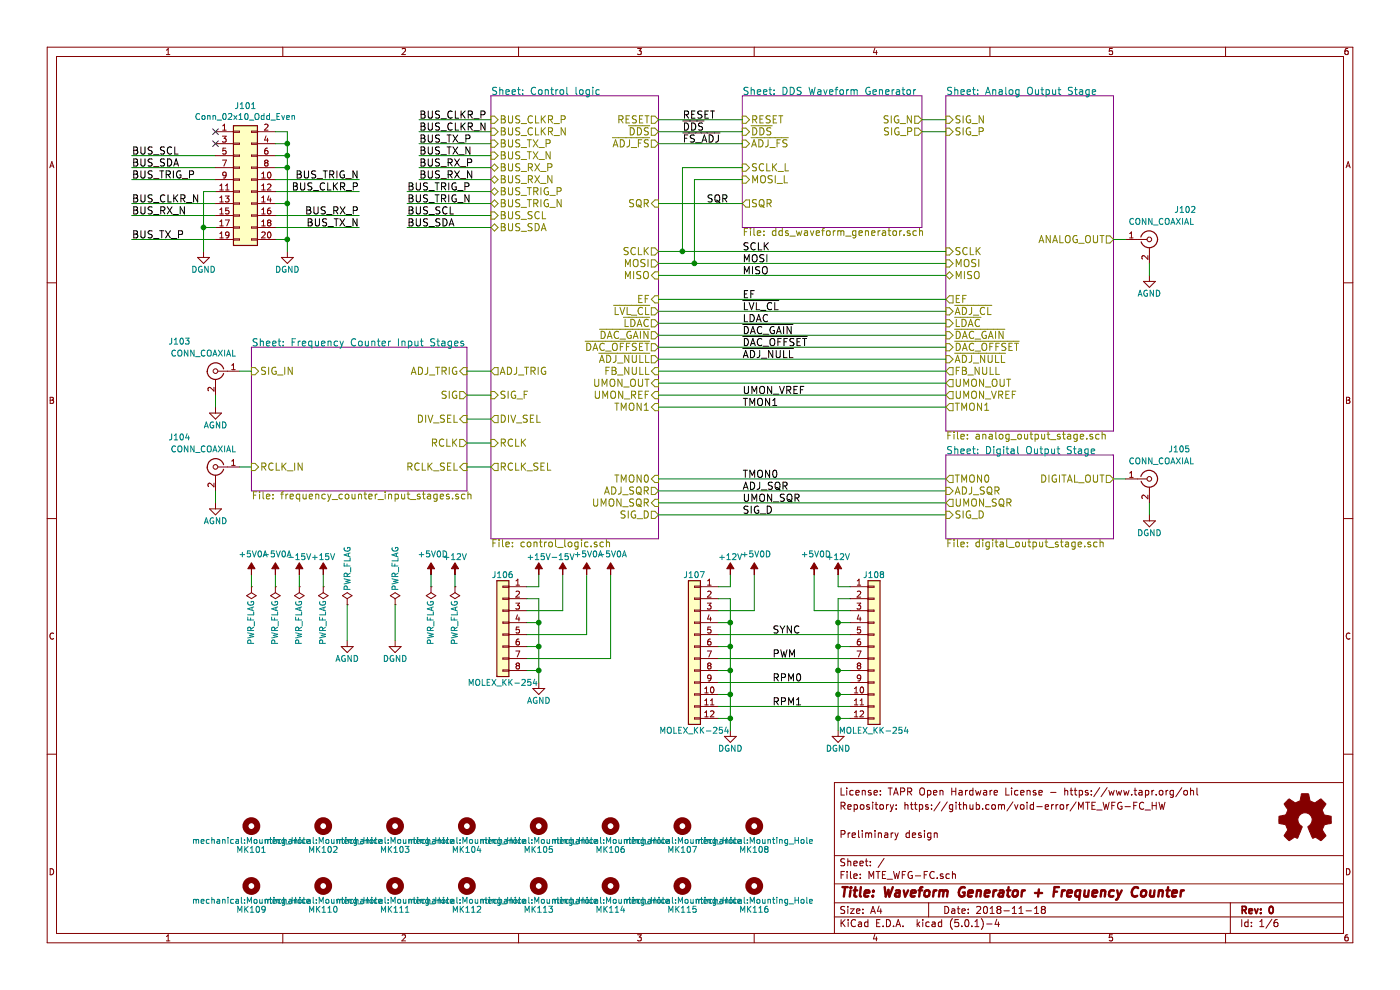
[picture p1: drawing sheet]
EESchema Schematic File Version 4
LIBS:waveform_generator_frequency_counter
LIBS:Connector
LIBS:audio
LIBS:battery_management
LIBS:device
LIBS:diode
LIBS:graphic
LIBS:interface
LIBS:mechanical
LIBS:power
LIBS:Power_Management
LIBS:pspice
LIBS:triac_thyristor
LIBS:video
LIBS:MTE_WFG-FC-cache
EELAYER 26 0
EELAYER END
$Descr A4 11693 8268
encoding utf-8
Sheet 1 6
Title "Waveform Generator + Frequency Counter"
Date "2018-11-18"
Rev "0"
Comp ""
Comment1 "Preliminary design"
Comment2 ""
Comment3 "Repository: https://github.com/void-error/MTE_WFG-FC_HW"
Comment4 "License: TAPR Open Hardware License - https://www.tapr.org/ohl"
$EndDescr
$Comp
L power:GND #PWR0101
U 1 1
P 1700 2100
F 0 "#PWR0101" H 1700 1850 50  0001 C CNN
F 1 "DGND" H 1700 1950 50  0000 C CNN
F 2 "" H 1700 2100 50  0001 C CNN
F 3 "" H 1700 2100 50  0001 C CNN
	1    1700 2100
	1    0    0    -1  
$EndComp
$Comp
L Connector:Conn_Coaxial J104
U 1 1
P 1800 3900
F 0 "J104" H 2100 4150 50  0000 C CNN
F 1 "CONN_COAXIAL" H 1900 4050 50  0000 C CNN
F 2 "MTE:TE_1-1337541-0" H 1800 3900 50  0001 C CNN
F 3 "" H 1800 3900 50  0001 C CNN
	1    1800 3900
	-1   0    0    -1  
$EndComp
$Comp
L power:GNDA #PWR0105
U 1 1
P 1800 4200
F 0 "#PWR0105" H 1800 3950 50  0001 C CNN
F 1 "AGND" H 1800 4050 50  0000 C CNN
F 2 "" H 1800 4200 50  0001 C CNN
F 3 "" H 1800 4200 50  0001 C CNN
	1    1800 4200
	1    0    0    -1  
$EndComp
$Sheet
S 2100 2900 1800 1200
U 59B34D7E
F0 "Frequency Counter Input Stages" 60
F1 "frequency_counter_input_stages.sch" 60
F2 "SIG" O R 3900 3300 60 
F3 "DIV_SEL" I R 3900 3500 60 
F4 "SIG_IN" I L 2100 3100 60 
F5 "RCLK_SEL" I R 3900 3900 60 
F6 "RCLK" O R 3900 3700 60 
F7 "ADJ_TRIG" I R 3900 3100 60 
F8 "RCLK_IN" I L 2100 3900 60 
$EndSheet
$Comp
L Connector:Conn_Coaxial J105
U 1 1
P 9600 4000
F 0 "J105" H 9850 4250 50  0000 C CNN
F 1 "CONN_COAXIAL" H 9700 4150 50  0000 C CNN
F 2 "MTE:TE_1-1337541-0" H 9600 4000 50  0001 C CNN
F 3 "" H 9600 4000 50  0001 C CNN
	1    9600 4000
	1    0    0    -1  
$EndComp
$Sheet
S 6200 800  1500 1100
U 59C350B6
F0 "DDS Waveform Generator" 60
F1 "dds_waveform_generator.sch" 60
F2 "SIG_N" O R 7700 1000 60 
F3 "SIG_P" O R 7700 1100 60 
F4 "SQR" O L 6200 1700 60 
F5 "~DDS~" I L 6200 1100 60 
F6 "SCLK_L" I L 6200 1400 60 
F7 "MOSI_L" I L 6200 1500 60 
F8 "RESET" I L 6200 1000 60 
F9 "~ADJ_FS~" I L 6200 1200 60 
$EndSheet
$Sheet
S 7900 800  1400 2800
U 59C3F207
F0 "Analog Output Stage" 60
F1 "analog_output_stage.sch" 60
F2 "SIG_P" I L 7900 1100 60 
F3 "SIG_N" I L 7900 1000 60 
F4 "~DAC_OFFSET~" I L 7900 2900 60 
F5 "~DAC_GAIN~" I L 7900 2800 60 
F6 "EF" O L 7900 2500 60 
F7 "ANALOG_OUT" O R 9300 2000 60 
F8 "TMON1" O L 7900 3400 60 
F9 "~LDAC~" I L 7900 2700 60 
F10 "SCLK" I L 7900 2100 60 
F11 "MOSI" I L 7900 2200 60 
F12 "MISO" T L 7900 2300 60 
F13 "~ADJ_CL~" I L 7900 2600 60 
F14 "UMON_OUT" O L 7900 3200 60 
F15 "~ADJ_NULL~" I L 7900 3000 60 
F16 "FB_NULL" O L 7900 3100 60 
F17 "UMON_VREF" O L 7900 3300 60 
$EndSheet
$Comp
L power:GNDA #PWR0103
U 1 1
P 9600 2300
F 0 "#PWR0103" H 9600 2050 50  0001 C CNN
F 1 "AGND" H 9600 2150 50  0000 C CNN
F 2 "" H 9600 2300 50  0001 C CNN
F 3 "" H 9600 2300 50  0001 C CNN
	1    9600 2300
	-1   0    0    -1  
$EndComp
$Comp
L Connector:Conn_Coaxial J102
U 1 1
P 9600 2000
F 0 "J102" H 9900 2250 50  0000 C CNN
F 1 "CONN_COAXIAL" H 9700 2150 50  0000 C CNN
F 2 "MTE:TE_1-1337541-0" H 9600 2000 50  0001 C CNN
F 3 "" H 9600 2000 50  0001 C CNN
	1    9600 2000
	1    0    0    -1  
$EndComp
$Comp
L Connector:Conn_Coaxial J103
U 1 1
P 1800 3100
F 0 "J103" H 2100 3350 50  0000 C CNN
F 1 "CONN_COAXIAL" H 1900 3250 50  0000 C CNN
F 2 "MTE:TE_1-1337541-0" H 1800 3100 50  0001 C CNN
F 3 "" H 1800 3100 50  0001 C CNN
	1    1800 3100
	-1   0    0    -1  
$EndComp
$Comp
L power:GNDA #PWR0104
U 1 1
P 1800 3400
F 0 "#PWR0104" H 1800 3150 50  0001 C CNN
F 1 "AGND" H 1800 3250 50  0000 C CNN
F 2 "" H 1800 3400 50  0001 C CNN
F 3 "" H 1800 3400 50  0001 C CNN
	1    1800 3400
	1    0    0    -1  
$EndComp
Text Label 6200 2300 0    60   ~ 0
MISO
Text Label 6200 2100 0    60   ~ 0
SCLK
Text Label 6200 2200 0    60   ~ 0
MOSI
Text Label 1100 1700 0    60   ~ 0
BUS_CLKR_N
Text Label 1100 1400 0    60   ~ 0
BUS_SDA
Text Label 1100 1300 0    60   ~ 0
BUS_SCL
Text Label 3000 1900 2    60   ~ 0
BUS_TX_N
Text Label 1100 2000 0    60   ~ 0
BUS_TX_P
Text Label 1100 1800 0    60   ~ 0
BUS_RX_N
$Comp
L Connector_Generic:Conn_01x12 J108
U 1 1
P 7300 5400
F 0 "J108" H 7300 6000 50  0000 C CNN
F 1 "MOLEX_KK-254" H 7300 4700 50  0000 C CNN
F 2 "Connector_Molex:Molex_KK-254_AE-6410-12A_1x12_P2.54mm_Vertical" H 7300 5400 50  0001 C CNN
F 3 "" H 7300 5400 50  0001 C CNN
	1    7300 5400
	1    0    0    -1  
$EndComp
$Comp
L power:GND #PWR0125
U 1 1
P 7000 6100
F 0 "#PWR0125" H 7000 5850 50  0001 C CNN
F 1 "DGND" H 7000 5950 50  0000 C CNN
F 2 "" H 7000 6100 50  0001 C CNN
F 3 "" H 7000 6100 50  0001 C CNN
	1    7000 6100
	1    0    0    -1  
$EndComp
$Comp
L MTE:+12V #PWR117
U 1 1
P 6100 4800
F 0 "#PWR117" H 6100 4900 50  0001 C CNN
F 1 "+12V" H 6100 4950 50  0000 C CNN
F 2 "" H 6100 4800 50  0001 C CNN
F 3 "" H 6100 4800 50  0001 C CNN
	1    6100 4800
	1    0    0    -1  
$EndComp
Text Label 6450 5300 0    60   ~ 0
SYNC
Text Label 6450 5500 0    60   ~ 0
PWM
Text Label 6450 5700 0    60   ~ 0
RPM0
Text Label 6450 5900 0    60   ~ 0
RPM1
$Comp
L MTE:+15V #PWR113
U 1 1
P 4500 4800
F 0 "#PWR113" H 4500 4900 50  0001 C CNN
F 1 "+15V" H 4500 4950 50  0000 C CNN
F 2 "" H 4500 4800 50  0001 C CNN
F 3 "" H 4500 4800 50  0001 C CNN
	1    4500 4800
	1    0    0    -1  
$EndComp
$Comp
L Connector_Generic:Conn_01x12 J107
U 1 1
P 5800 5400
F 0 "J107" H 5800 6000 50  0000 C CNN
F 1 "MOLEX_KK-254" H 5800 4700 50  0000 C CNN
F 2 "Connector_Molex:Molex_KK-254_AE-6410-12A_1x12_P2.54mm_Vertical" H 5800 5400 50  0001 C CNN
F 3 "" H 5800 5400 50  0001 C CNN
	1    5800 5400
	-1   0    0    -1  
$EndComp
$Comp
L power:GND #PWR0124
U 1 1
P 6100 6100
F 0 "#PWR0124" H 6100 5850 50  0001 C CNN
F 1 "DGND" H 6100 5950 50  0000 C CNN
F 2 "" H 6100 6100 50  0001 C CNN
F 3 "" H 6100 6100 50  0001 C CNN
	1    6100 6100
	-1   0    0    -1  
$EndComp
$Comp
L Connector_Generic:Conn_01x08 J106
U 1 1
P 4200 5200
F 0 "J106" H 4200 5600 50  0000 C CNN
F 1 "MOLEX_KK-254" H 4200 4700 50  0000 C CNN
F 2 "Connector_Molex:Molex_KK-254_AE-6410-08A_1x08_P2.54mm_Vertical" H 4200 5200 50  0001 C CNN
F 3 "" H 4200 5200 50  0001 C CNN
	1    4200 5200
	-1   0    0    -1  
$EndComp
$Comp
L power:GNDA #PWR0123
U 1 1
P 4500 5700
F 0 "#PWR0123" H 4500 5450 50  0001 C CNN
F 1 "AGND" H 4500 5550 50  0000 C CNN
F 2 "" H 4500 5700 50  0001 C CNN
F 3 "" H 4500 5700 50  0001 C CNN
	1    4500 5700
	1    0    0    -1  
$EndComp
Text Label 6200 3000 0    60   ~ 0
~ADJ_NULL~
Text Label 6200 2800 0    60   ~ 0
~DAC_GAIN~
Text Label 6200 2900 0    60   ~ 0
~DAC_OFFSET~
Text Label 6200 2600 0    60   ~ 0
~LVL_CL~
Text Label 6200 4100 0    60   ~ 0
ADJ_SQR
Text Label 6200 2500 0    60   ~ 0
EF
Text Label 6200 4300 0    60   ~ 0
SIG_D
Text Label 5900 1700 0    60   ~ 0
SQR
$Comp
L power:PWR_FLAG #FLG0101
U 1 1
P 2100 4900
F 0 "#FLG0101" H 2100 4975 50  0001 C CNN
F 1 "PWR_FLAG" V 2100 5200 50  0000 C CNN
F 2 "" H 2100 4900 50  0001 C CNN
F 3 "" H 2100 4900 50  0001 C CNN
	1    2100 4900
	-1   0    0    1   
$EndComp
$Comp
L MTE:+15V #PWR110
U 1 1
P 2700 4800
F 0 "#PWR110" H 2700 4900 50  0001 C CNN
F 1 "+15V" H 2700 4950 50  0000 C CNN
F 2 "" H 2700 4800 50  0001 C CNN
F 3 "" H 2700 4800 50  0001 C CNN
	1    2700 4800
	1    0    0    -1  
$EndComp
$Comp
L power:PWR_FLAG #FLG0102
U 1 1
P 2300 4900
F 0 "#FLG0102" H 2300 4975 50  0001 C CNN
F 1 "PWR_FLAG" V 2300 5200 50  0000 C CNN
F 2 "" H 2300 4900 50  0001 C CNN
F 3 "" H 2300 4900 50  0001 C CNN
	1    2300 4900
	-1   0    0    1   
$EndComp
$Comp
L power:PWR_FLAG #FLG0103
U 1 1
P 2500 4900
F 0 "#FLG0103" H 2500 4975 50  0001 C CNN
F 1 "PWR_FLAG" V 2500 5200 50  0000 C CNN
F 2 "" H 2500 4900 50  0001 C CNN
F 3 "" H 2500 4900 50  0001 C CNN
	1    2500 4900
	-1   0    0    1   
$EndComp
$Comp
L power:PWR_FLAG #FLG0104
U 1 1
P 2700 4900
F 0 "#FLG0104" H 2700 4975 50  0001 C CNN
F 1 "PWR_FLAG" V 2700 5200 50  0000 C CNN
F 2 "" H 2700 4900 50  0001 C CNN
F 3 "" H 2700 4900 50  0001 C CNN
	1    2700 4900
	-1   0    0    1   
$EndComp
$Comp
L MTE:+12V #PWR112
U 1 1
P 3800 4800
F 0 "#PWR112" H 3800 4900 50  0001 C CNN
F 1 "+12V" H 3800 4950 50  0000 C CNN
F 2 "" H 3800 4800 50  0001 C CNN
F 3 "" H 3800 4800 50  0001 C CNN
	1    3800 4800
	1    0    0    -1  
$EndComp
$Comp
L power:PWR_FLAG #FLG0106
U 1 1
P 3800 4900
F 0 "#FLG0106" H 3800 4975 50  0001 C CNN
F 1 "PWR_FLAG" V 3800 5200 50  0000 C CNN
F 2 "" H 3800 4900 50  0001 C CNN
F 3 "" H 3800 4900 50  0001 C CNN
	1    3800 4900
	-1   0    0    1   
$EndComp
$Comp
L power:PWR_FLAG #FLG0107
U 1 1
P 2900 5050
F 0 "#FLG0107" H 2900 5125 50  0001 C CNN
F 1 "PWR_FLAG" V 2900 5350 50  0000 C CNN
F 2 "" H 2900 5050 50  0001 C CNN
F 3 "" H 2900 5050 50  0001 C CNN
	1    2900 5050
	1    0    0    -1  
$EndComp
$Comp
L power:GNDA #PWR0121
U 1 1
P 2900 5350
F 0 "#PWR0121" H 2900 5100 50  0001 C CNN
F 1 "AGND" H 2900 5200 50  0000 C CNN
F 2 "" H 2900 5350 50  0001 C CNN
F 3 "" H 2900 5350 50  0001 C CNN
	1    2900 5350
	-1   0    0    -1  
$EndComp
$Comp
L power:GND #PWR0122
U 1 1
P 3300 5350
F 0 "#PWR0122" H 3300 5100 50  0001 C CNN
F 1 "DGND" H 3300 5200 50  0000 C CNN
F 2 "" H 3300 5350 50  0001 C CNN
F 3 "" H 3300 5350 50  0001 C CNN
	1    3300 5350
	-1   0    0    -1  
$EndComp
Text Label 6200 4200 0    60   ~ 0
UMON_SQR
$Comp
L Mechanical:MountingHole MK101
U 1 1
P 2100 6900
F 0 "MK101" H 2100 7100 50  0000 C CNN
F 1 "mechanical:Mounting_Hole" H 2100 7025 50  0000 C CNN
F 2 "MountingHole:MountingHole_3.2mm_M3" H 2100 6900 50  0001 C CNN
F 3 "" H 2100 6900 50  0001 C CNN
	1    2100 6900
	1    0    0    1   
$EndComp
$Comp
L Mechanical:MountingHole MK102
U 1 1
P 2700 6900
F 0 "MK102" H 2700 7100 50  0000 C CNN
F 1 "mechanical:Mounting_Hole" H 2700 7025 50  0000 C CNN
F 2 "MountingHole:MountingHole_3.2mm_M3" H 2700 6900 50  0001 C CNN
F 3 "" H 2700 6900 50  0001 C CNN
	1    2700 6900
	1    0    0    1   
$EndComp
$Comp
L Mechanical:MountingHole MK103
U 1 1
P 3300 6900
F 0 "MK103" H 3300 7100 50  0000 C CNN
F 1 "mechanical:Mounting_Hole" H 3300 7025 50  0000 C CNN
F 2 "MountingHole:MountingHole_3.2mm_M3" H 3300 6900 50  0001 C CNN
F 3 "" H 3300 6900 50  0001 C CNN
	1    3300 6900
	1    0    0    1   
$EndComp
$Comp
L Mechanical:MountingHole MK104
U 1 1
P 3900 6900
F 0 "MK104" H 3900 7100 50  0000 C CNN
F 1 "mechanical:Mounting_Hole" H 3900 7025 50  0000 C CNN
F 2 "MountingHole:MountingHole_3.2mm_M3" H 3900 6900 50  0001 C CNN
F 3 "" H 3900 6900 50  0001 C CNN
	1    3900 6900
	1    0    0    1   
$EndComp
$Comp
L Mechanical:MountingHole MK109
U 1 1
P 2100 7400
F 0 "MK109" H 2100 7600 50  0000 C CNN
F 1 "mechanical:Mounting_Hole" H 2100 7525 50  0000 C CNN
F 2 "MountingHole:MountingHole_3.2mm_M3" H 2100 7400 50  0001 C CNN
F 3 "" H 2100 7400 50  0001 C CNN
	1    2100 7400
	1    0    0    1   
$EndComp
$Comp
L Mechanical:MountingHole MK110
U 1 1
P 2700 7400
F 0 "MK110" H 2700 7600 50  0000 C CNN
F 1 "mechanical:Mounting_Hole" H 2700 7525 50  0000 C CNN
F 2 "MountingHole:MountingHole_3.2mm_M3" H 2700 7400 50  0001 C CNN
F 3 "" H 2700 7400 50  0001 C CNN
	1    2700 7400
	1    0    0    1   
$EndComp
$Comp
L Mechanical:MountingHole MK111
U 1 1
P 3300 7400
F 0 "MK111" H 3300 7600 50  0000 C CNN
F 1 "mechanical:Mounting_Hole" H 3300 7525 50  0000 C CNN
F 2 "MountingHole:MountingHole_3.2mm_M3" H 3300 7400 50  0001 C CNN
F 3 "" H 3300 7400 50  0001 C CNN
	1    3300 7400
	1    0    0    1   
$EndComp
$Comp
L Mechanical:MountingHole MK112
U 1 1
P 3900 7400
F 0 "MK112" H 3900 7600 50  0000 C CNN
F 1 "mechanical:Mounting_Hole" H 3900 7525 50  0000 C CNN
F 2 "MountingHole:MountingHole_3.2mm_M3" H 3900 7400 50  0001 C CNN
F 3 "" H 3900 7400 50  0001 C CNN
	1    3900 7400
	1    0    0    1   
$EndComp
$Comp
L power:PWR_FLAG #FLG0108
U 1 1
P 3300 5050
F 0 "#FLG0108" H 3300 5125 50  0001 C CNN
F 1 "PWR_FLAG" V 3300 5350 50  0000 C CNN
F 2 "" H 3300 5050 50  0001 C CNN
F 3 "" H 3300 5050 50  0001 C CNN
	1    3300 5050
	1    0    0    -1  
$EndComp
$Comp
L Graphic:Logo_Open_Hardware_Small LOGO101
U 1 1
P 10900 6850
F 0 "LOGO101" H 10900 7125 50  0001 C CNN
F 1 "OSHW" H 10900 6625 50  0001 C CNN
F 2 "Symbol:OSHW-Logo2_9.8x8mm_Copper" H 10900 6850 50  0001 C CNN
F 3 "" H 10900 6850 50  0001 C CNN
	1    10900 6850
	1    0    0    -1  
$EndComp
$Comp
L Mechanical:MountingHole MK105
U 1 1
P 4500 6900
F 0 "MK105" H 4500 7100 50  0000 C CNN
F 1 "mechanical:Mounting_Hole" H 4500 7025 50  0000 C CNN
F 2 "MountingHole:MountingHole_3.2mm_M3" H 4500 6900 50  0001 C CNN
F 3 "" H 4500 6900 50  0001 C CNN
	1    4500 6900
	1    0    0    1   
$EndComp
$Comp
L Mechanical:MountingHole MK106
U 1 1
P 5100 6900
F 0 "MK106" H 5100 7100 50  0000 C CNN
F 1 "mechanical:Mounting_Hole" H 5100 7025 50  0000 C CNN
F 2 "MountingHole:MountingHole_3.2mm_M3" H 5100 6900 50  0001 C CNN
F 3 "" H 5100 6900 50  0001 C CNN
	1    5100 6900
	1    0    0    1   
$EndComp
$Comp
L Mechanical:MountingHole MK113
U 1 1
P 4500 7400
F 0 "MK113" H 4500 7600 50  0000 C CNN
F 1 "mechanical:Mounting_Hole" H 4500 7525 50  0000 C CNN
F 2 "MountingHole:MountingHole_3.2mm_M3" H 4500 7400 50  0001 C CNN
F 3 "" H 4500 7400 50  0001 C CNN
	1    4500 7400
	1    0    0    1   
$EndComp
$Comp
L Mechanical:MountingHole MK114
U 1 1
P 5100 7400
F 0 "MK114" H 5100 7600 50  0000 C CNN
F 1 "mechanical:Mounting_Hole" H 5100 7525 50  0000 C CNN
F 2 "MountingHole:MountingHole_3.2mm_M3" H 5100 7400 50  0001 C CNN
F 3 "" H 5100 7400 50  0001 C CNN
	1    5100 7400
	1    0    0    1   
$EndComp
$Comp
L power:GND #PWR0106
U 1 1
P 9600 4300
F 0 "#PWR0106" H 9600 4050 50  0001 C CNN
F 1 "DGND" H 9600 4150 50  0000 C CNN
F 2 "" H 9600 4300 50  0001 C CNN
F 3 "" H 9600 4300 50  0001 C CNN
	1    9600 4300
	1    0    0    -1  
$EndComp
$Comp
L power:GND #PWR0102
U 1 1
P 2400 2100
F 0 "#PWR0102" H 2400 1850 50  0001 C CNN
F 1 "DGND" H 2400 1950 50  0000 C CNN
F 2 "" H 2400 2100 50  0001 C CNN
F 3 "" H 2400 2100 50  0001 C CNN
	1    2400 2100
	1    0    0    -1  
$EndComp
Text Label 3000 1600 2    60   ~ 0
BUS_CLKR_P
Text Label 3000 1800 2    60   ~ 0
BUS_RX_P
Text Label 3500 1000 0    60   ~ 0
BUS_CLKR_P
Text Label 3500 1100 0    60   ~ 0
BUS_CLKR_N
Text Label 3500 1300 0    60   ~ 0
BUS_TX_N
Text Label 3500 1200 0    60   ~ 0
BUS_TX_P
Text Label 3500 1500 0    60   ~ 0
BUS_RX_N
Text Label 3500 1400 0    60   ~ 0
BUS_RX_P
Text Label 6200 2700 0    60   ~ 0
LDAC
$Comp
L Mechanical:MountingHole MK107
U 1 1
P 5700 6900
F 0 "MK107" H 5700 7100 50  0000 C CNN
F 1 "mechanical:Mounting_Hole" H 5700 7025 50  0000 C CNN
F 2 "MountingHole:MountingHole_3.2mm_M3" H 5700 6900 50  0001 C CNN
F 3 "" H 5700 6900 50  0001 C CNN
	1    5700 6900
	1    0    0    1   
$EndComp
$Comp
L Mechanical:MountingHole MK108
U 1 1
P 6300 6900
F 0 "MK108" H 6300 7100 50  0000 C CNN
F 1 "mechanical:Mounting_Hole" H 6300 7025 50  0000 C CNN
F 2 "MountingHole:MountingHole_3.2mm_M3" H 6300 6900 50  0001 C CNN
F 3 "" H 6300 6900 50  0001 C CNN
	1    6300 6900
	1    0    0    1   
$EndComp
$Comp
L Mechanical:MountingHole MK115
U 1 1
P 5700 7400
F 0 "MK115" H 5700 7600 50  0000 C CNN
F 1 "mechanical:Mounting_Hole" H 5700 7525 50  0000 C CNN
F 2 "MountingHole:MountingHole_3.2mm_M3" H 5700 7400 50  0001 C CNN
F 3 "" H 5700 7400 50  0001 C CNN
	1    5700 7400
	1    0    0    1   
$EndComp
$Comp
L Mechanical:MountingHole MK116
U 1 1
P 6300 7400
F 0 "MK116" H 6300 7600 50  0000 C CNN
F 1 "mechanical:Mounting_Hole" H 6300 7525 50  0000 C CNN
F 2 "MountingHole:MountingHole_3.2mm_M3" H 6300 7400 50  0001 C CNN
F 3 "" H 6300 7400 50  0001 C CNN
	1    6300 7400
	1    0    0    1   
$EndComp
Text Label 1100 1500 0    60   ~ 0
BUS_TRIG_P
$Sheet
S 4100 800  1400 3700
U 5B59457D
F0 "Control logic" 60
F1 "control_logic.sch" 60
F2 "SIG_F" I L 4100 3300 60 
F3 "SQR" I R 5500 1700 60 
F4 "EF" I R 5500 2500 60 
F5 "DIV_SEL" O L 4100 3500 60 
F6 "UMON_SQR" I R 5500 4200 60 
F7 "TMON0" I R 5500 4000 60 
F8 "TMON1" I R 5500 3400 60 
F9 "BUS_SCL" I L 4100 1800 60 
F10 "BUS_SDA" B L 4100 1900 60 
F11 "SCLK" O R 5500 2100 60 
F12 "MISO" I R 5500 2300 60 
F13 "MOSI" O R 5500 2200 60 
F14 "SIG_D" O R 5500 4300 60 
F15 "ADJ_SQR" O R 5500 4100 60 
F16 "~DAC_GAIN~" O R 5500 2800 60 
F17 "~DAC_OFFSET~" O R 5500 2900 60 
F18 "~DDS~" O R 5500 1100 60 
F19 "BUS_CLKR_P" I L 4100 1000 60 
F20 "BUS_CLKR_N" I L 4100 1100 60 
F21 "BUS_RX_P" B L 4100 1400 60 
F22 "BUS_RX_N" T L 4100 1500 60 
F23 "BUS_TX_P" I L 4100 1200 60 
F24 "BUS_TX_N" I L 4100 1300 60 
F25 "BUS_TRIG_N" B L 4100 1700 60 
F26 "BUS_TRIG_P" B L 4100 1600 60 
F27 "ADJ_TRIG" O L 4100 3100 60 
F28 "~LDAC~" O R 5500 2700 60 
F29 "RCLK" I L 4100 3700 60 
F30 "RCLK_SEL" O L 4100 3900 60 
F31 "RESET" O R 5500 1000 60 
F32 "FB_NULL" I R 5500 3100 60 
F33 "UMON_OUT" I R 5500 3200 60 
F34 "UMON_REF" I R 5500 3300 60 
F35 "~LVL_CL~" O R 5500 2600 60 
F36 "~ADJ_FS~" O R 5500 1200 60 
F37 "~ADJ_NULL~" O R 5500 3000 60 
$EndSheet
Wire Wire Line
	1800 3400 1800 3300
Wire Wire Line
	7700 1100 7900 1100
Wire Wire Line
	7900 1000 7700 1000
Wire Wire Line
	9600 2300 9600 2200
Wire Wire Line
	9600 4300 9600 4200
Wire Wire Line
	1800 1300 1100 1300
Wire Wire Line
	1800 1400 1100 1400
Wire Wire Line
	2300 1600 3000 1600
Wire Wire Line
	1800 1700 1100 1700
Wire Wire Line
	1800 4200 1800 4100
Wire Wire Line
	7100 5000 7000 5000
Wire Wire Line
	7000 5000 7000 5200
Wire Wire Line
	7000 5200 7100 5200
Wire Wire Line
	7000 5400 7100 5400
Connection ~ 7000 5200
Wire Wire Line
	7000 5600 7100 5600
Connection ~ 7000 5400
Wire Wire Line
	7000 5800 7100 5800
Connection ~ 7000 5600
Wire Wire Line
	7000 6000 7100 6000
Connection ~ 7000 5800
Connection ~ 7000 6000
Wire Wire Line
	6000 5500 7100 5500
Wire Wire Line
	6000 5700 7100 5700
Wire Wire Line
	6000 5900 7100 5900
Wire Wire Line
	4500 4800 4500 4900
Wire Wire Line
	4500 4900 4400 4900
Wire Wire Line
	4700 4800 4700 5100
Wire Wire Line
	4700 5100 4400 5100
Wire Wire Line
	4900 4800 4900 5300
Wire Wire Line
	4900 5300 4400 5300
Wire Wire Line
	5100 4800 5100 5500
Wire Wire Line
	5100 5500 4400 5500
Wire Wire Line
	6000 5000 6100 5000
Wire Wire Line
	6100 5000 6100 5200
Wire Wire Line
	6100 5200 6000 5200
Wire Wire Line
	6100 5400 6000 5400
Connection ~ 6100 5200
Wire Wire Line
	6100 5600 6000 5600
Connection ~ 6100 5400
Wire Wire Line
	6100 5800 6000 5800
Connection ~ 6100 5600
Wire Wire Line
	6100 6000 6000 6000
Connection ~ 6100 5800
Connection ~ 6100 6000
Wire Wire Line
	4500 5600 4400 5600
Wire Wire Line
	4500 5000 4500 5200
Wire Wire Line
	4400 5400 4500 5400
Connection ~ 4500 5600
Wire Wire Line
	4400 5200 4500 5200
Connection ~ 4500 5400
Wire Wire Line
	4400 5000 4500 5000
Connection ~ 4500 5200
Wire Wire Line
	2100 4900 2100 4800
Wire Wire Line
	2300 4900 2300 4800
Wire Wire Line
	2500 4900 2500 4800
Wire Wire Line
	2700 4900 2700 4800
Wire Wire Line
	3800 4800 3800 4900
Wire Wire Line
	6000 5300 7100 5300
Wire Wire Line
	6100 4800 6100 4900
Wire Wire Line
	6100 4900 6000 4900
Wire Wire Line
	7000 4800 7000 4900
Wire Wire Line
	7000 4900 7100 4900
Wire Wire Line
	2400 2000 2300 2000
Connection ~ 2400 2000
Wire Wire Line
	3000 1900 2300 1900
Wire Wire Line
	1100 2000 1800 2000
Wire Wire Line
	3000 1800 2300 1800
Wire Wire Line
	1800 1800 1100 1800
Wire Wire Line
	4100 1000 3500 1000
Wire Wire Line
	4100 1100 3500 1100
Wire Wire Line
	3500 1200 4100 1200
Wire Wire Line
	3500 1300 4100 1300
Wire Wire Line
	3500 1400 4100 1400
Wire Wire Line
	3500 1500 4100 1500
Wire Wire Line
	1100 1500 1800 1500
Wire Wire Line
	3900 3700 4100 3700
Wire Wire Line
	4100 3500 3900 3500
Wire Wire Line
	3900 3300 4100 3300
Text Label 3400 1900 0    60   ~ 0
BUS_SDA
Text Label 3400 1800 0    60   ~ 0
BUS_SCL
Wire Wire Line
	4100 1800 3400 1800
Wire Wire Line
	4100 1900 3400 1900
Text Label 5700 1200 0    60   ~ 0
~FS_ADJ~
Text Label 5700 1100 0    60   ~ 0
~DDS~
Wire Wire Line
	7000 5200 7000 5400
Wire Wire Line
	7000 5400 7000 5600
Wire Wire Line
	7000 5600 7000 5800
Wire Wire Line
	7000 5800 7000 6000
Wire Wire Line
	7000 6000 7000 6100
Wire Wire Line
	6100 5200 6100 5400
Wire Wire Line
	6100 5400 6100 5600
Wire Wire Line
	6100 5600 6100 5800
Wire Wire Line
	6100 5800 6100 6000
Wire Wire Line
	6100 6000 6100 6100
Wire Wire Line
	4500 5600 4500 5700
Wire Wire Line
	4500 5400 4500 5600
Wire Wire Line
	4500 5200 4500 5400
Wire Wire Line
	2400 2000 2400 2100
Wire Wire Line
	2400 1700 2400 2000
Wire Wire Line
	1700 1900 1700 2100
$Comp
L Connector_Generic:Conn_02x10_Odd_Even J101
U 1 1
P 2000 1500
F 0 "J101" H 2050 2117 50  0000 C CNN
F 1 "Conn_02x10_Odd_Even" H 2050 2026 50  0000 C CNN
F 2 "Connector_IDC:IDC-Header_2x10_P2.54mm_Horizontal" H 2000 1500 50  0001 C CNN
F 3 "~" H 2000 1500 50  0001 C CNN
	1    2000 1500
	1    0    0    -1  
$EndComp
Text Label 3000 1500 2    60   ~ 0
BUS_TRIG_N
Wire Wire Line
	1800 1600 1700 1600
Wire Wire Line
	1700 1600 1700 1900
Wire Wire Line
	1700 1900 1800 1900
Connection ~ 1700 1900
Wire Wire Line
	3000 1500 2300 1500
Wire Wire Line
	2300 1700 2400 1700
Wire Wire Line
	2300 1400 2400 1400
Wire Wire Line
	2400 1400 2400 1700
Connection ~ 2400 1700
Wire Wire Line
	2400 1300 2400 1400
Connection ~ 2400 1400
Wire Wire Line
	2300 1300 2400 1300
Wire Wire Line
	2300 1200 2400 1200
Wire Wire Line
	2400 1200 2400 1300
Connection ~ 2400 1300
Wire Wire Line
	2300 1100 2400 1100
Wire Wire Line
	2400 1100 2400 1200
Connection ~ 2400 1200
Text Label 3400 1700 0    60   ~ 0
BUS_TRIG_N
Wire Wire Line
	3400 1700 4100 1700
Text Label 3400 1600 0    60   ~ 0
BUS_TRIG_P
Wire Wire Line
	3400 1600 4100 1600
Wire Wire Line
	4100 3900 3900 3900
Wire Wire Line
	5700 2100 7900 2100
Wire Wire Line
	5500 3000 7900 3000
Wire Wire Line
	5500 2800 7900 2800
Wire Wire Line
	5500 2900 7900 2900
Wire Wire Line
	5500 2700 7900 2700
Wire Wire Line
	5500 2600 7900 2600
Wire Wire Line
	7900 2500 5500 2500
Wire Wire Line
	5500 4100 7900 4100
Wire Wire Line
	7900 4200 5500 4200
Wire Wire Line
	5500 4300 7900 4300
Wire Wire Line
	2000 3900 2100 3900
Wire Wire Line
	2000 3100 2100 3100
Wire Wire Line
	3900 3100 4100 3100
Wire Wire Line
	5500 1100 6200 1100
Wire Wire Line
	5500 1200 6200 1200
Wire Wire Line
	5800 2200 5800 1500
Wire Wire Line
	5800 2200 7900 2200
Wire Wire Line
	5800 1500 6200 1500
Wire Wire Line
	5700 2100 5700 1400
Wire Wire Line
	5700 1400 6200 1400
Wire Wire Line
	5500 1700 6200 1700
Wire Wire Line
	5500 2300 7900 2300
Wire Wire Line
	5700 2100 5500 2100
Connection ~ 5700 2100
Wire Wire Line
	5500 2200 5800 2200
Connection ~ 5800 2200
Wire Wire Line
	9300 2000 9400 2000
Wire Wire Line
	9300 4000 9400 4000
Wire Wire Line
	5500 3400 7900 3400
Wire Wire Line
	7900 4000 5500 4000
Wire Wire Line
	5500 3300 7900 3300
Text Label 6200 3400 0    60   ~ 0
TMON1
Text Label 6200 4000 0    60   ~ 0
TMON0
Text Label 6200 3300 0    60   ~ 0
UMON_VREF
NoConn ~ 1800 1200
NoConn ~ 1800 1100
Wire Wire Line
	6200 1000 5500 1000
Text Label 5700 1000 0    60   ~ 0
RESET
Wire Wire Line
	2900 5050 2900 5350
Wire Wire Line
	3300 5050 3300 5350
Wire Wire Line
	5500 3100 7900 3100
Wire Wire Line
	7900 3200 5500 3200
$Sheet
S 7900 3800 1400 700 
U 5DCD0EF0
F0 "Digital Output Stage" 60
F1 "digital_output_stage.sch" 60
F2 "DIGITAL_OUT" O R 9300 4000 60 
F3 "SIG_D" I L 7900 4300 60 
F4 "ADJ_SQR" I L 7900 4100 60 
F5 "UMON_SQR" O L 7900 4200 60 
F6 "TMON0" O L 7900 4000 60 
$EndSheet
Wire Wire Line
	6000 5100 6300 5100
Wire Wire Line
	6300 4800 6300 5100
Wire Wire Line
	6800 4800 6800 5100
Wire Wire Line
	6800 5100 7100 5100
$Comp
L MTE:-15V #PWR114
U 1 1
P 4700 4800
F 0 "#PWR114" H 4700 4900 50  0001 C CNN
F 1 "-15V" H 4700 4950 50  0000 C CNN
F 2 "" H 4700 4800 50  0001 C CNN
F 3 "" H 4700 4800 50  0001 C CNN
	1    4700 4800
	1    0    0    -1  
$EndComp
$Comp
L MTE:-15V #PWR109
U 1 1
P 2500 4800
F 0 "#PWR109" H 2500 4900 50  0001 C CNN
F 1 "-15V" H 2500 4950 50  0000 C CNN
F 2 "" H 2500 4800 50  0001 C CNN
F 3 "" H 2500 4800 50  0001 C CNN
	1    2500 4800
	1    0    0    -1  
$EndComp
$Comp
L MTE:+12V #PWR120
U 1 1
P 7000 4800
F 0 "#PWR120" H 7000 4900 50  0001 C CNN
F 1 "+12V" H 7000 4950 50  0000 C CNN
F 2 "" H 7000 4800 50  0001 C CNN
F 3 "" H 7000 4800 50  0001 C CNN
	1    7000 4800
	-1   0    0    -1  
$EndComp
$Comp
L MTE:+5V0A #PWR107
U 1 1
P 2100 4800
F 0 "#PWR107" H 2100 4900 50  0001 C CNN
F 1 "+5V0A" H 2115 4973 50  0000 C CNN
F 2 "" H 2100 4800 50  0001 C CNN
F 3 "" H 2100 4800 50  0001 C CNN
	1    2100 4800
	1    0    0    -1  
$EndComp
$Comp
L MTE:-5V0A #PWR108
U 1 1
P 2300 4800
F 0 "#PWR108" H 2300 4900 50  0001 C CNN
F 1 "-5V0A" H 2315 4973 50  0000 C CNN
F 2 "" H 2300 4800 50  0001 C CNN
F 3 "" H 2300 4800 50  0001 C CNN
	1    2300 4800
	1    0    0    -1  
$EndComp
$Comp
L MTE:-5V0A #PWR116
U 1 1
P 5100 4800
F 0 "#PWR116" H 5100 4900 50  0001 C CNN
F 1 "-5V0A" H 5115 4973 50  0000 C CNN
F 2 "" H 5100 4800 50  0001 C CNN
F 3 "" H 5100 4800 50  0001 C CNN
	1    5100 4800
	1    0    0    -1  
$EndComp
$Comp
L MTE:+5V0A #PWR115
U 1 1
P 4900 4800
F 0 "#PWR115" H 4900 4900 50  0001 C CNN
F 1 "+5V0A" H 4915 4973 50  0000 C CNN
F 2 "" H 4900 4800 50  0001 C CNN
F 3 "" H 4900 4800 50  0001 C CNN
	1    4900 4800
	1    0    0    -1  
$EndComp
$Comp
L MTE:+5V0D #PWR118
U 1 1
P 6300 4800
F 0 "#PWR118" H 6300 4900 50  0001 C CNN
F 1 "+5V0D" H 6315 4973 50  0000 C CNN
F 2 "" H 6300 4800 50  0001 C CNN
F 3 "" H 6300 4800 50  0001 C CNN
	1    6300 4800
	1    0    0    -1  
$EndComp
$Comp
L MTE:+5V0D #PWR119
U 1 1
P 6800 4800
F 0 "#PWR119" H 6800 4900 50  0001 C CNN
F 1 "+5V0D" H 6815 4973 50  0000 C CNN
F 2 "" H 6800 4800 50  0001 C CNN
F 3 "" H 6800 4800 50  0001 C CNN
	1    6800 4800
	1    0    0    -1  
$EndComp
$Comp
L MTE:+5V0D #PWR111
U 1 1
P 3600 4800
F 0 "#PWR111" H 3600 4900 50  0001 C CNN
F 1 "+5V0D" H 3615 4973 50  0000 C CNN
F 2 "" H 3600 4800 50  0001 C CNN
F 3 "" H 3600 4800 50  0001 C CNN
	1    3600 4800
	1    0    0    -1  
$EndComp
$Comp
L power:PWR_FLAG #FLG0105
U 1 1
P 3600 4900
F 0 "#FLG0105" H 3600 4975 50  0001 C CNN
F 1 "PWR_FLAG" V 3600 5200 50  0000 C CNN
F 2 "" H 3600 4900 50  0001 C CNN
F 3 "" H 3600 4900 50  0001 C CNN
	1    3600 4900
	-1   0    0    1   
$EndComp
Wire Wire Line
	3600 4900 3600 4800
$EndSCHEMATC
